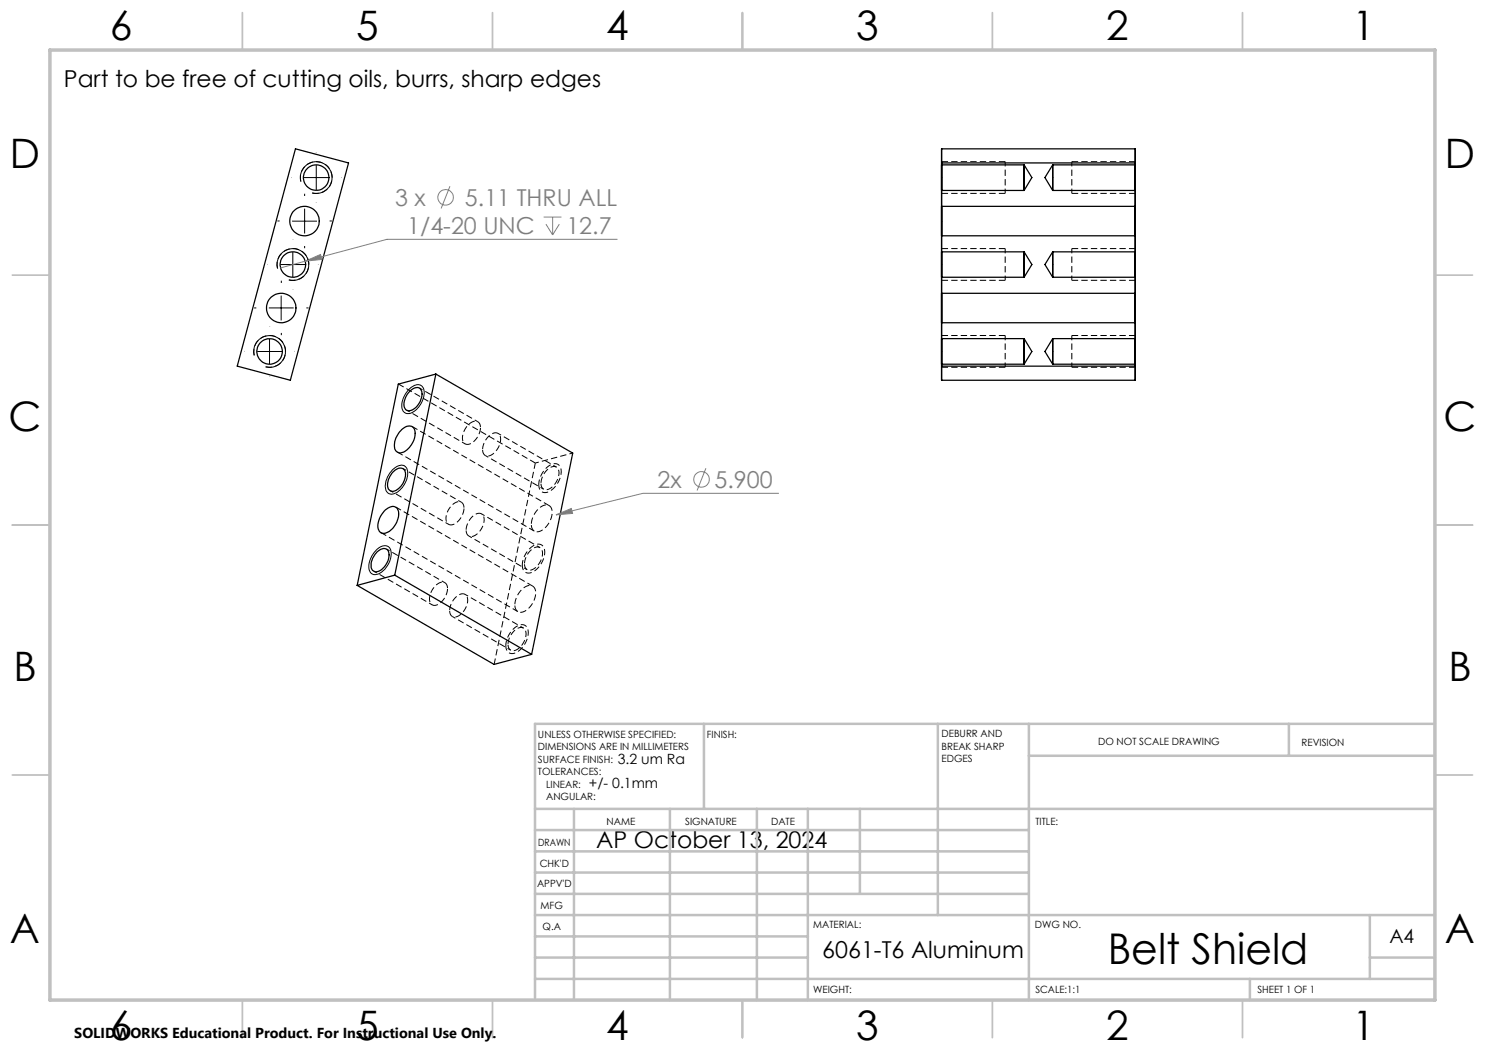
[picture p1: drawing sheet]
<svg xmlns="http://www.w3.org/2000/svg" width="297mm" height="210mm" viewBox="0 0 297 210" stroke-linecap="round" stroke-linejoin="round" font-family="sans-serif">
<g fill="none" stroke="#000" stroke-width=".25">
<path d="M59.1 29.8l10.6 2.8-11.6 43.5-10.7-2.9zM188.3 33v5.1zM188.3 33h16.5l1.6 2.5-1.6 2.6h-16.5M188.3 29.8h38.7v46.3h-38.7zM188.3 32.6h38.7M204.8 33v5.1zM210.5 33v5.1zM227 33v5.1zM227 33h-16.5l-1.5 2.5 1.5 2.6h16.5M188.3 50.4v5zM188.3 58.7v5.8zM188.3 41.3v5.9z"/>
<path d="M188.3 50.4h16.5l1.6 2.5-1.6 2.5h-16.5M188.3 41.3h38.7M188.3 47.2h38.7M188.3 58.7h38.7M204.8 50.4v5zM210.5 50.4v5zM227 50.4v5zM227 58.7v5.8zM227 41.3v5.9zM227 50.4h-16.5l-1.5 2.5 1.5 2.5h16.5M81.8 78.4a1.52 1.52 0 0 1 2.3-.5 3.1 3.1 0 0 1-.8 3.5 1.56 1.56 0 0 1-2.2 .5 2.93 2.93 0 0 1 .7-3.5zM87.2 74.8l-7.5 2-8.3 40.3"/>
<path d="M87.2 74.8l-8.2 40.2M87.2 74.8l27.3 15.8-8.2 40.3M188.3 67.8v5zM188.3 67.7h16.5l1.6 2.6-1.6 2.5h-16.5M188.3 64.5h38.7M188.3 73.2h38.7M204.8 67.8v5zM210.5 67.8v5zM227 67.8v5zM227 67.7h-16.5l-1.5 2.6 1.5 2.5h16.5M78.5 94.5a1.56 1.56 0 0 1 2.4-.5 3.3 3.3 0 0 1-1.4 3.9 1.19 1.19 0 0 1-1.6 .2 1.19 1.19 0 0 1-.4-1.6l.5-1.2zM80.4 85.9a1.61 1.61 0 0 1 2.4-.2 4 4 0 0 1-2.4 4.8 1.23 1.23 0 0 1-1.5-1.6 4.9 4.9 0 0 1 1.5-3z"/>
<path d="M71.4 117.1l27.4 15.8 7.5-2M75.5 110.3a1.42 1.42 0 0 1 2.1-.2 3.3 3.3 0 0 1-2.6 4.3 1.47 1.47 0 0 1-.7-2.1l.4-.9zM77.1 102a1.57 1.57 0 0 1 2.4-.2 3.9 3.9 0 0 1-1.4 4.3 1.42 1.42 0 0 1-2.3 0 4 4 0 0 1 1.3-4.1zM79 115l-7.6 2.1M79 115l27.3 15.9"/>
<circle cx="63.2" cy="35.5" r="2.55"/>
<circle cx="58.6" cy="52.9" r="2.56"/>
<circle cx="60.9" cy="44.2" r="2.95"/>
<circle cx="53.9" cy="70.3" r="2.56"/>
<circle cx="56.2" cy="61.6" r="2.95"/>
</g>
<g fill="none" stroke="#000" stroke-width=".2" stroke-dasharray="1.3 .6" stroke-dashoffset="-.1" stroke-linecap="butt">
<path d="M62.4 38.6a3.2 3.2 0 0 0 4-2.8 3.2 3.2 0 0 0-3.4-3.5 3.2 3.2 0 0 0-2.8 4M57.8 56a3.2 3.2 0 0 0 4-2.8 3.2 3.2 0 0 0-3.5-3.5 3.2 3.2 0 0 0-2.8 4M53.1 73.3a3.2 3.2 0 0 0 4-2.7 3.2 3.2 0 0 0-3.4-3.5 3.2 3.2 0 0 0-2.8 4M96.1 85.5a1.16 1.16 0 0 0-.7-1.2 1.16 1.16 0 0 0-1.4 .4 3.5 3.5 0 0 0-1.3 3.7 1.27 1.27 0 0 0 2-.1 4 4 0 0 0 1.4-2.8M96.5 89.9a3.4 3.4 0 0 1 2.8-3.3 1.43 1.43 0 0 1 .7 2 3.1 3.1 0 0 1-2.7 2.6l-.5-.4-.3-.9M108.2 96.7a3.4 3.4 0 0 1 2.8-3.4 1.43 1.43 0 0 1 .7 2 3.1 3.1 0 0 1-2.8 2.6l-.6-.5-.1-.7M89.5 117.7a1.16 1.16 0 0 0-.7-1.3 1.16 1.16 0 0 0-1.4 .5 3.5 3.5 0 0 0-1.3 3.7 1.27 1.27 0 0 0 2-.1 4 4 0 0 0 1.4-2.8M92.8 101.6a1.16 1.16 0 0 0-.7-1.3 1.16 1.16 0 0 0-1.4 .5 3.5 3.5 0 0 0-1.3 3.7 1.27 1.27 0 0 0 2-.1 4 4 0 0 0 1.4-2.8M93.2 106a3.4 3.4 0 0 1 2.8-3.3 1.43 1.43 0 0 1 .7 2 3.1 3.1 0 0 1-2.7 2.6l-.5-.4-.3-.9M104.9 112.8a3.4 3.4 0 0 1 2.8-3.4 1.43 1.43 0 0 1 .7 2 3.1 3.1 0 0 1-2.8 2.6l-.6-.5-.1-.7M106.3 104.9a4.2 4.2 0 0 1 2.9-3.9 1.37 1.37 0 0 1 1.2 1.9 4.1 4.1 0 0 1-3 3.5 1.24 1.24 0 0 1-1.1-1.5M89.9 122.1a3.4 3.4 0 0 1 2.8-3.3 1.43 1.43 0 0 1 .7 2 3.1 3.1 0 0 1-2.7 2.6l-.6-.5-.2-.8"/>
<path d="M101.6 128.9a3.4 3.4 0 0 1 2.8-3.4 1.43 1.43 0 0 1 .7 2 3.1 3.1 0 0 1-2.8 2.6l-.6-.5-.1-.7M103 121a4.2 4.2 0 0 1 2.9-3.9 1.37 1.37 0 0 1 1.2 1.9 4.1 4.1 0 0 1-3 3.5 1.24 1.24 0 0 1-1.1-1.5"/>
</g>
<path d="M79.7 76.8l27.4 15.8M79.5 90.4l27.4 15.8M76.2 106.5l27.4 15.8M106.5 117.2l-27.4-15.8M109.8 101.1l-27.4-15.8M98.8 132.9l8.3-40.3" fill="none" stroke="#000" stroke-width=".2" stroke-dasharray="1.3 .6" stroke-dashoffset=".1" stroke-linecap="butt"/>
<g fill="none" stroke="#000" stroke-width=".2" stroke-dasharray="1.3 .6" stroke-dashoffset=".6" stroke-linecap="butt">
<path d="M78 98.1l11.7 6.8M81.3 82l11.7 6.8M95.6 84.3l-11.7-6.7M97 91.1l11.7 6.7M107.1 92.6l7.5-2M111.3 93.4l-11.7-6.7M74.8 114.2l11.6 6.8M89 116.5l-11.7-6.7M92.3 100.4l-11.7-6.7M93.8 107.2l11.6 6.7M108 109.5l-11.7-6.7M90.5 123.3l11.6 6.7"/>
<path d="M104.7 125.6l-11.7-6.7"/>
</g>
<g fill="none" stroke="#808080" stroke-width=".2">
<path d="M90 37.2l-1.8 4.5M61 52.2l3.1-1.3 .3 1zM61 52.2l-4.9 1.4M108.7 43.4h3.6M109.2 44.8l1.3 2.2M110.5 43.4v3.6M111.9 44.8l-1.4 2.2M123.4 47.9h-46l-16.4 4.3M141.2 93.7l-1.8 4.4M155.8 98.7h-27.2l-17.4 4.3M111.2 103l3.1-1.3 .2 1z"/>
<circle cx="89.1" cy="39.5" r="1.56"/>
<circle cx="140.3" cy="95.9" r="1.55"/>
</g>
<g fill="none" stroke="#000" stroke-width=".2">
<path d="M60.2 36.3a3.2 3.2 0 0 1 2.8-3.9 3.2 3.2 0 0 1 3.4 3.4 3.2 3.2 0 0 1-4 2.8M60.7 35.5h5M63.3 33v5M55.5 53.7a3.2 3.2 0 0 1 2.8-3.9 3.2 3.2 0 0 1 3.4 3.4 3.2 3.2 0 0 1-4 2.8M56.1 52.9h5M56.2 59.1v5M58.4 44.2h5M58.6 50.4v5M60.9 41.7v5M50.8 71.1a3.2 3.2 0 0 1 2.8-4 3.2 3.2 0 0 1 3.5 3.5 3.2 3.2 0 0 1-4 2.8M51.4 70.3h5M53.8 61.6h4.9"/>
<path d="M53.9 67.8v5M81.8 77.8a1.88 1.88 0 0 1 2.6-.6 3.6 3.6 0 0 1-.7 4.2 2.37 2.37 0 0 1-2.7 1.1 2.67 2.67 0 0 1-.1-3.3zM78.4 94.1a2.06 2.06 0 0 1 2.7-.8 3.4 3.4 0 0 1-.5 4 2.66 2.66 0 0 1-2.8 1.4 2.45 2.45 0 0 1-.4-3.1zM75.4 109.8a1.63 1.63 0 0 1 2.6-.1 4.3 4.3 0 0 1-2.2 5.1 1.35 1.35 0 0 1-1.5-.1 1.35 1.35 0 0 1-.5-1.5 5.3 5.3 0 0 1 1.6-3.4z"/>
</g>
<path d="M107.8 96.9a1.41 1.41 0 0 0 .7 1.5 1.41 1.41 0 0 0 1.7-.3 4.4 4.4 0 0 0 1.8-4.7 1.47 1.47 0 0 0-2.3-.2 5 5 0 0 0-1.9 3.7M104.5 113a1.41 1.41 0 0 0 .7 1.5 1.41 1.41 0 0 0 1.7-.3 4.4 4.4 0 0 0 1.8-4.7 1.47 1.47 0 0 0-2.3-.2 5 5 0 0 0-1.9 3.7M101.2 129.1a1.41 1.41 0 0 0 .8 1.5 1.41 1.41 0 0 0 1.6-.3 4.4 4.4 0 0 0 1.8-4.8 1.47 1.47 0 0 0-2.3-.1 5 5 0 0 0-1.9 3.7" fill="none" stroke="#000" stroke-width=".2" stroke-dasharray="1.3 .6" stroke-dashoffset=".2" stroke-linecap="butt"/>
<path d="M188.3 32.3h12.7M188.3 38.7h12.7M227.1 38.7h-12.7M227.1 32.3h-12.7M188.3 49.7h12.7M188.3 56.1h12.7M227.1 56.1h-12.7M227.1 49.7h-12.7M188.3 67.1h12.7M188.3 73.5h12.7M227.1 73.5h-12.7M227.1 67.1h-12.7" fill="none" stroke="#000" stroke-width=".2" stroke-dasharray="1.3 .6" stroke-linecap="butt"/>
<path d="M201 38.7v-6.4M214.4 32.3v6.4M201 56.1v-6.4M214.4 49.7v6.4M201 73.5v-6.4M214.4 67.1v6.4" fill="none" stroke="#000" stroke-width=".2" stroke-dasharray="1.3 .6" stroke-dashoffset=".3" stroke-linecap="butt"/>
<g fill="none" stroke="#000" stroke-width=".2" stroke-dasharray="15.2 1.3 1.3 1.3" stroke-linecap="butt">
<path d="M58.3 35.5h-.1M60.9 39.2v-.5M53.6 52.9h-.1M55.9 44.2h-.4M56.3 56.6v-.5M58.6 47.9v-.1M60.9 49.2v.4M63.3 40.5v.1M65.9 44.2h.5M51.3 61.6h-.5M53.9 65.3v-.1M56.3 66.6v.4"/>
<path d="M58.9 70.3h.1M61.3 61.6h.4"/>
</g>
<g fill="none" stroke="#c0c0c0" stroke-width=".35">
<path d="M48.5 2.5v7.5M98.5 2.5v7.5M148.5 2.5v7.5M198.5 2.5v7.5M248.5 2.5v7.5M2.5 55h7.5M287 55h7.5M2.5 105h7.5M287 105h7.5M2.5 155h7.5M287 155h7.5M48.5 200v7.5"/>
<path d="M98.5 200v7.5M148.5 200v7.5M198.5 200v7.5M248.5 200v7.5"/>
</g>
<g fill="none" stroke="#c0c0c0" stroke-width=".5">
<path d="M140.8 144.8v17M187.6 144.8v38.2M205.8 144.8v55.2M205.8 151.2h81.2M257.8 144.8v6.4M287 144.8h-180v55.2M107 161.8h180M107 178.8h98.8M107 174.5h98.8M107 170.3h98.8M107 166h98.8M114.8 161.8v38.2"/>
<path d="M134 161.8v38.2M151.4 161.8v38.2M161.6 161.8v38.2M172 161.8v17M107 195.8h180M107 191.5h54.6M107 187.3h54.6M107 183h180M250 195.8v4.2M274 191.5h13M274 183v12.8"/>
</g>
<path d="M10 10h277v190h-277z" fill="none" stroke="#c0c0c0" stroke-width=".7"/>
<g fill="#808080">
<path d="M61 52.2l3.1-1.3 .3 1z"/>
<path d="M111.2 103l3.1-1.3 .2 1z"/>
</g>
<text font-size="8.5" x="221.5" y="192.7">Belt Shield</text>
<g font-size="8.1">
<text x="22" y="8">6</text>
<text x="71.2" y="8">5</text>
<text x="121.2" y="8">4</text>
<text x="171.2" y="8">3</text>
<text x="221.2" y="8">2</text>
<text x="270.5" y="8">1</text>
<text x="2" y="33.6">D</text>
<text x="289" y="33.6">D</text>
<text x="1.7" y="86.1">C</text>
<text x="288.7" y="86.1">C</text>
<text x="2.7" y="136.1">B</text>
<text x="289.7" y="136.1">B</text>
<text x="2" y="188.6">A</text>
<text x="289" y="188.6">A</text>
<text x="22" y="208">6</text>
<text x="71.2" y="208">5</text>
<text x="121.2" y="208">4</text>
<text x="171.2" y="208">3</text>
<text x="221.2" y="208">2</text>
<text x="270.5" y="208">1</text>
</g>
<g font-size="4.7">
<text x="12.8" y="17.4">Part to be free of cutting oils, burrs, sharp edges</text>
<text x="119.3" y="169.6">AP October 13, 2024</text>
<text x="164.5" y="191.6">6061-T6 Aluminum</text>
</g>
<g font-size="4.7" fill="#808080">
<text x="79" y="41.2">3 x</text>
<text x="93" y="41.2">5.11 THRU ALL</text>
<text x="81.4" y="46.8">1/4-20 UNC</text>
<text x="113.3" y="46.8">12.7</text>
<text x="131.5" y="97.6">2x</text>
<text x="142.9" y="97.6">5.900</text>
</g>
<text font-size="3.9" x="277.9" y="188.5">A4</text>
<text font-size="2.9" x="14.9" y="207.6">SOLIDWORKS Educational Product. For Instructional Use Only.</text>
<g font-size="2.8">
<text x="123.5" y="152.8">3.2 um Ra</text>
<text x="117.8" y="157.7">+/- 0.1mm</text>
</g>
<g font-size="2">
<text x="107.6" y="147.6">UNLESS OTHERWISE SPECIFIED:</text>
<text x="141.4" y="147.6">FINISH:</text>
<text x="188.3" y="147.5">DEBURR AND</text>
<text x="188.3" y="150">BREAK SHARP</text>
<text x="219.6" y="149">DO NOT SCALE DRAWING</text>
<text x="260.3" y="149.2">REVISION</text>
<text x="107.6" y="150.1">DIMENSIONS ARE IN MILLIMETERS</text>
<text x="107.6" y="152.6">SURFACE FINISH:</text>
<text x="107.6" y="155.1">TOLERANCES:</text>
<text x="188.3" y="152.5">EDGES</text>
<text x="109.2" y="157.6">LINEAR:</text>
<text x="109.2" y="160.1">ANGULAR:</text>
<text x="121.3" y="165">NAME</text>
<text x="137" y="164.9">SIGNATURE</text>
<text x="154.2" y="164.9">DATE</text>
<text x="207.1" y="164.9">TITLE:</text>
<text x="107.6" y="169.1">DRAWN</text>
<text x="107.9" y="173.3">CHK'D</text>
<text x="107.4" y="177.4">APPV'D</text>
<text x="108.1" y="181.8">MFG</text>
<text x="108.5" y="186">Q.A</text>
<text x="162.6" y="185.5">MATERIAL:</text>
<text x="207" y="185.5">DWG NO.</text>
<text x="162.6" y="198.5">WEIGHT:</text>
<text x="207.1" y="198.6">SCALE:1:1</text>
<text x="251.5" y="198.6">SHEET 1 OF 1</text>
</g>
</svg>
